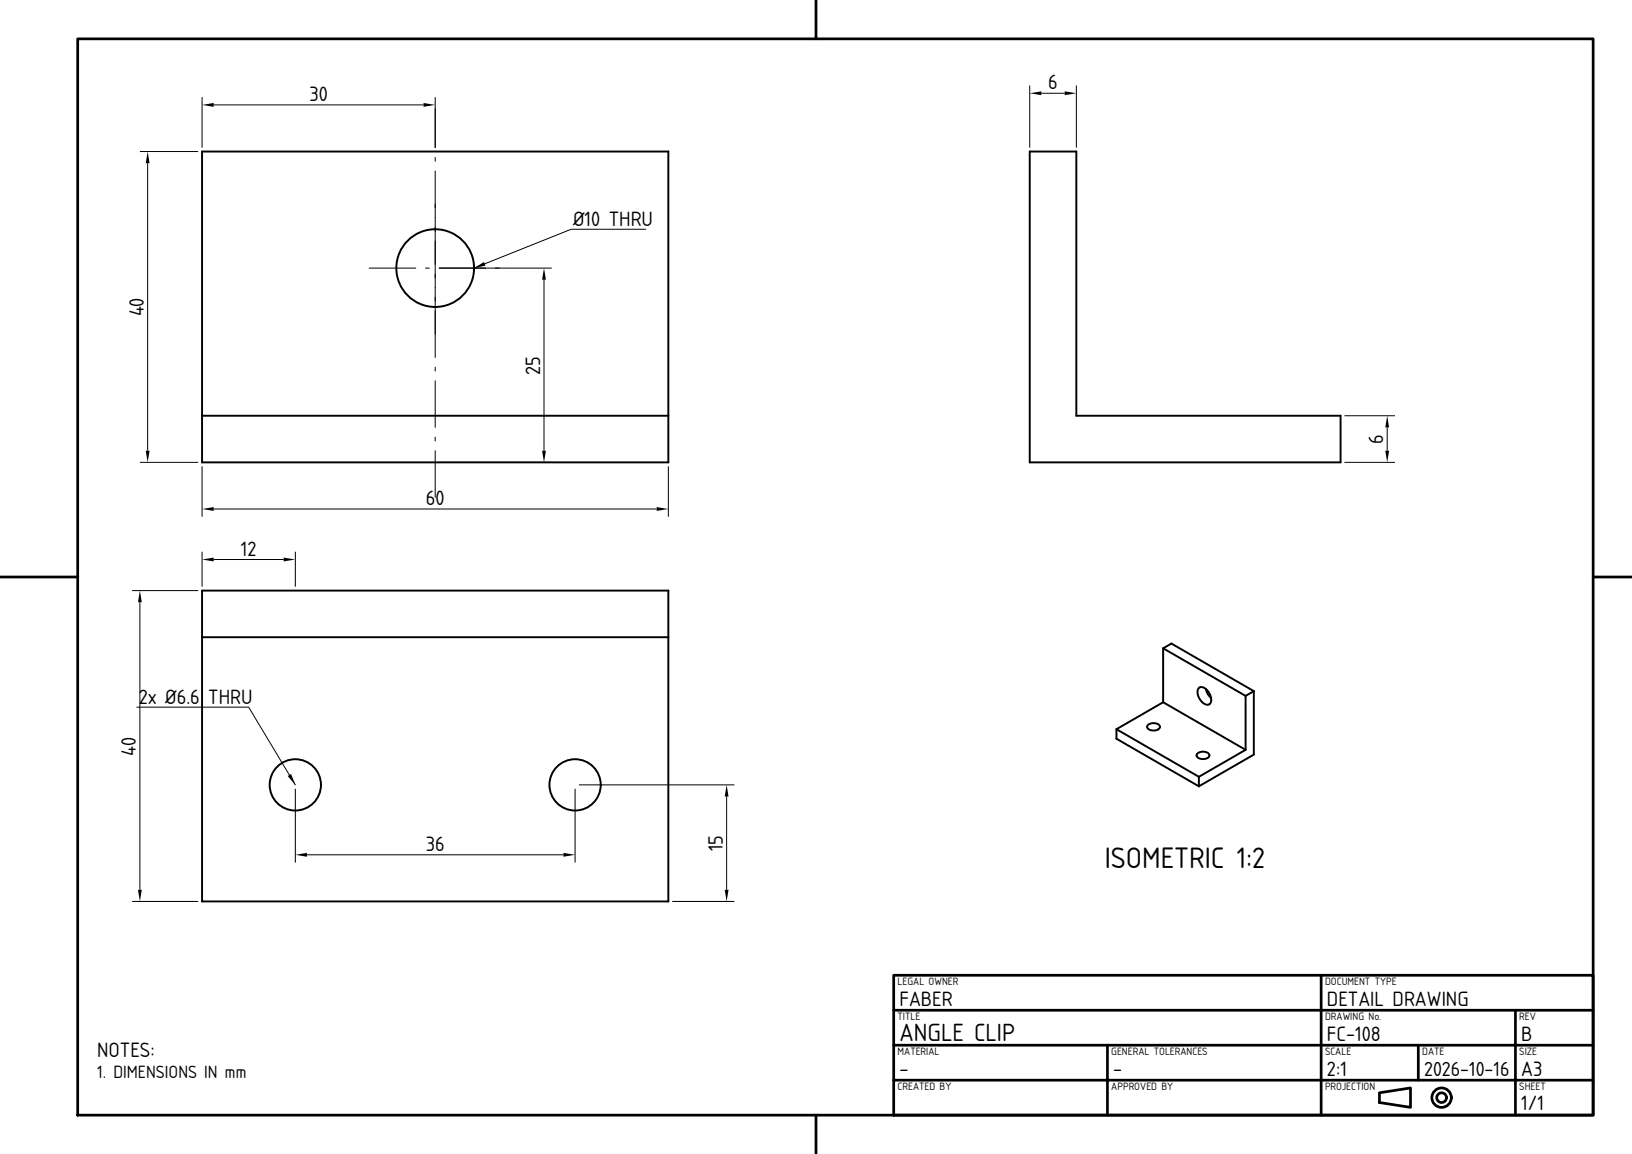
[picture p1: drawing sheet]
<svg xmlns="http://www.w3.org/2000/svg" width="420mm" height="297mm" viewBox="0 0 420 297" stroke-linecap="round" stroke-linejoin="round" font-family="sans-serif">
<!-- layer: visible -->
<g fill="none" stroke="#000" stroke-width=".5">
<path d="M52 39h120v80h-120zM265 39h12v68h68v12h-80zM52 107h120M52 152h120v80h-120zM52 164h120M299.3 166.9l2.2-1.3 21.2 12.3M299.3 166.9v13.8M299.3 166.9l21.3 12.2M308.5 177l.6-.2 .7 .2 1.3 1.2 .6 1.7-.1 .8-.3 .5a1.9 1.9 0 0 1-2.5-1.2 2.54 2.54 0 0 1-.3-3zM310.3 177.3l.5 1.3 .9 1M320.6 179.1v13.9M322.7 177.9v16.3l-14.2 8.2"/>
<path d="M322.7 177.9l-2.1 1.2M287.3 187.7v2.4l21.2 12.3M287.3 187.7l21.2 12.2M295.4 186.6l.9-.4h1.1l.8 .3 .3 .7-.2 .4-.6 .3-1.4 .1-1-.6-.1-.4zM299.3 180.7l-12 7M299.3 180.7l21.3 12.3M308.2 193.9l.9-.4h1l.9 .4 .2 .6-.7 .7-1.4 .1-1-.5-.2-.5zM308.5 199.9v2.5M320.6 193l-12.1 6.9"/>
<circle cx="112" cy="69" r="10"/>
<circle cx="76" cy="202" r="6.6"/>
<circle cx="148" cy="202" r="6.6"/>
</g>
<!-- layer: center -->
<path d="M112 28v10M112 40.5v1M112 44v48M95 69h12M109.5 69h1M113 69h12M127.5 69h1M112 94.5v1M112 98v12M112 112.5v1M112 116v12" fill="none" stroke="#000" stroke-width=".26"/>
<!-- layer: dim -->
<path d="M166.2 59h-19.2l-25 10M35.2 182h28.8l12 20" fill="none" stroke="#000" stroke-width=".26"/>
<path d="M122 69l2.6-1.6 .3 1zM74 199.7l.9-.5 1.1 2.8z" fill="#000"/>
<!-- layer: frame -->
<g fill="none" stroke="#000" stroke-width=".7">
<path d="M20 10h390v277h-390zM210 0v10M0 148.5h20M410 148.5h10M230 251h180v36h-180zM230 260h180M340 251v36M390 260v27M230 278h180M230 269h180M285 269v18M365 269v9"/>
<path d="M210 287v10M355 281.2l8-1.2v5l-8-1.3z"/>
<circle cx="371" cy="282.5" r="2.5"/>
<circle cx="371" cy="282.5" r="1.25"/>
</g>
<!-- layer: Dimensions -->
<g fill="none" stroke="#000" stroke-width=".26">
<path d="M36 39h15M52 25v13M55 27h54M112 25v13M265 22v16M268 24h6M277 22v16M38 42v74M113 69h29M140 72v44M36 119h15M52 120v13"/>
<path d="M113 119h29M172 120v13M346 119h13M346 107h13M357 110v6M55 131h114M34 152h17M36 155v74M52 142v9M55 144h18M76 142v9M76 203v19"/>
<path d="M148 203v19M149 202h40M187 205v24M34 232h17M79 220h66M173 232h16"/>
</g>
<g fill="#000">
<path d="M52 27l3-.5v1zM109 26.5l3 .5-3 .5zM265 24l3-.5v1zM274 23.5l3 .5-3 .5zM38 39l.5 3h-1zM140 69l.5 3h-1zM37.5 116h1l-.5 3zM139.5 116h1l-.5 3zM357 107l.5 3h-1zM356.5 116h1l-.5 3zM52 131l3-.5v1zM169 130.5l3 .5-3 .5z"/>
<path d="M36 152l.5 3h-1zM52 144l3-.5v1zM73 143.5l3 .5-3 .5zM145 219.5l3 .5-3 .5zM187 202l.5 3h-1zM35.5 229h1l-.5 3zM76 220l3-.5v1zM186.5 229h1l-.5 3z"/>
</g>
<text font-size="7.2" x="284.3" y="223.4">ISOMETRIC 1:2</text>
<text font-size="6" x="231.5" y="267.8">ANGLE CLIP</text>
<g font-size="5">
<text x="269.8" y="23">6</text>
<text x="79.6" y="26">30</text>
<text x="147.5" y="58.2">Ø10 THRU</text>
<text x="37" y="81.5" transform="rotate(-90 37 81.5)">40</text>
<text x="139" y="96.4" transform="rotate(-90 139 96.4)">25</text>
<text x="356" y="114.2" transform="rotate(-90 356 114.2)">6</text>
<text x="109.6" y="130">60</text>
<text x="62" y="143">12</text>
<text x="35.7" y="181.2">2x Ø6.6 THRU</text>
<text x="35" y="194.5" transform="rotate(-90 35 194.5)">40</text>
<text x="109.6" y="219">36</text>
<text x="186" y="219.1" transform="rotate(-90 186 219.1)">15</text>
<text x="231.5" y="258.8">FABER</text>
<text x="341.5" y="258.8">DETAIL DRAWING</text>
<text x="341.5" y="267.8">FC-108</text>
<text x="391.5" y="267.8">B</text>
<text x="25" y="272">NOTES:</text>
<text x="231.5" y="276.8">-</text>
<text x="286.5" y="276.8">-</text>
<text x="341.5" y="276.8">2:1</text>
<text x="391.5" y="276.8">A3</text>
<text x="391.5" y="285.8">1/1</text>
</g>
<text font-size="4.9" x="366.5" y="276.8">2026-10-16</text>
<text font-size="4.3" x="25" y="277.5">1. DIMENSIONS IN mm</text>
<g font-size="2.6">
<text x="231" y="253.4">LEGAL OWNER</text>
<text x="341" y="253.4">DOCUMENT TYPE</text>
<text x="231" y="262.4">TITLE</text>
<text x="341" y="262.4">DRAWING No.</text>
<text x="391" y="262.4">REV</text>
<text x="231" y="271.4">MATERIAL</text>
<text x="286" y="271.4">GENERAL TOLERANCES</text>
<text x="341" y="271.4">SCALE</text>
<text x="366" y="271.4">DATE</text>
<text x="391" y="271.4">SIZE</text>
<text x="231" y="280.4">CREATED BY</text>
<text x="286" y="280.4">APPROVED BY</text>
<text x="341" y="280.4">PROJECTION</text>
<text x="391" y="280.4">SHEET</text>
</g>
</svg>
